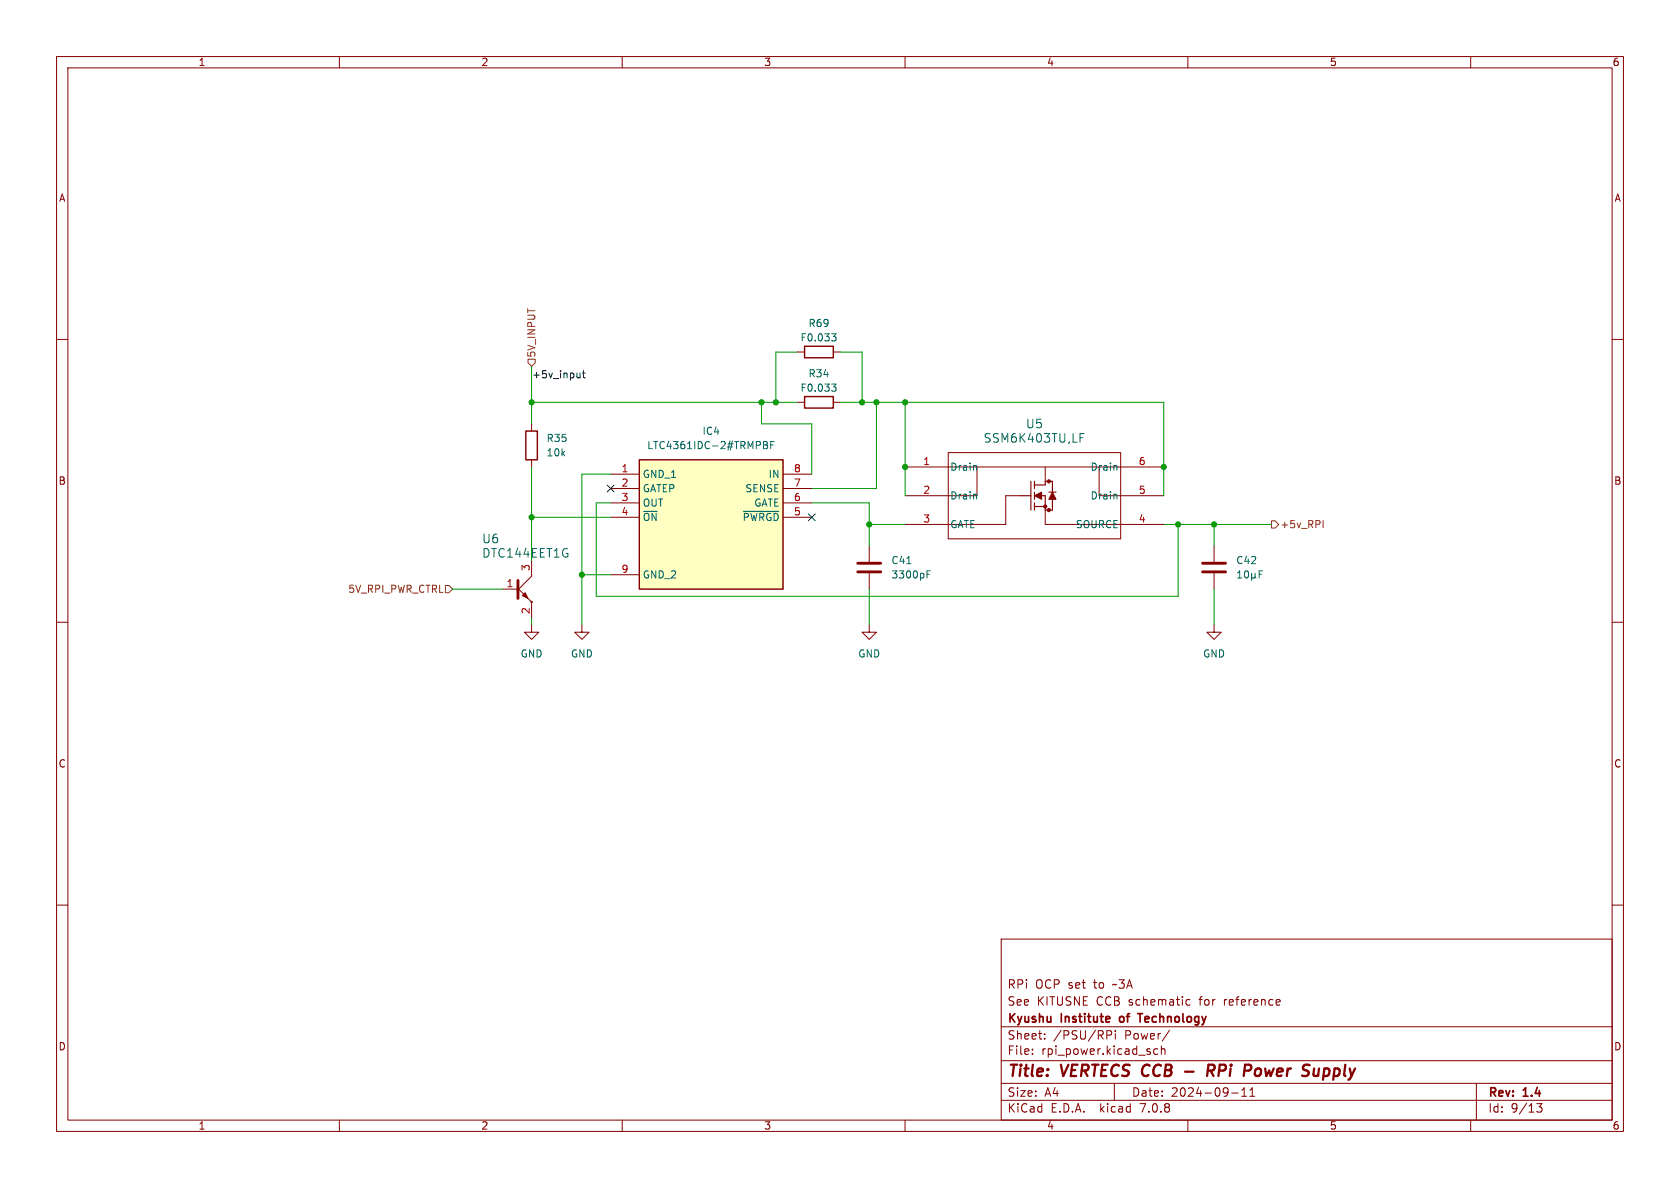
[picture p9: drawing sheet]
<svg xmlns="http://www.w3.org/2000/svg" width="297mm" height="210mm" viewBox="0 0 297 210" stroke-linecap="round" stroke-linejoin="round" font-family="sans-serif">
<g fill="none" stroke="#840000" stroke-width=".18">
<path d="M10 10h277v190h-277zM12 12h273v186h-273zM60 10v2M110 10v2M160 10v2M210 10v2M260 10v2M10 60h2M285 60h2M94 74.9v1.3M141 71.1h1.2M141 62.2h1.2"/>
<path d="M147.3 71.1h1.3M147.3 62.2h1.3M94 81.3v1.3M94 99.1v2.8l-2.6 2.5M107.9 83.8h5.1M107.9 86.4h5.1M107.9 88.9h5.1M107.9 91.4h5.1M138.4 83.8h5.1M138.4 86.4h5.1M138.4 88.9h5.1M138.4 91.4h5.1"/>
<path d="M153.7 96.5v2.8M160 82.6h45.7M167.6 80h30.5v15.3h-30.5zM172.7 82.6v5h-12.7M180.3 87.6h-2.5v5.1h-17.8M184.8 90.2v2.5h20.9M184.8 82.6v2.5M194.3 82.6v5h11.4M214.6 96.5v2.8M10 110h2M88.9 104.1h2.5M91.4 103.9l2.6 2.5"/>
<path d="M94 110.5v1.3h1.2l-1.2 1.2-1.3-1.2h1.3M94 106.7v2.5M102.9 110.5v1.3h1.2l-1.2 1.2-1.3-1.2h1.3M107.9 101.6h5.1M153.7 110.5v1.3h1.2l-1.2 1.2-1.3-1.2h1.3M153.7 101.3v2.8M214.6 110.5v1.3h1.3l-1.3 1.2-1.2-1.2h1.2M214.6 101.3v2.8M285 110h2M10 160h2M285 160h2M177 166h108v32h-108z"/>
<path d="M209.7 177.6l.3 .1 .4-.1M210.4 176.8l-.4-.1-.3 .1M226.2 176.8l.1 .3-.7 .1M60 198v2M110 198v2M160 198v2M177 194.5h108M177 191.5h108M177 187.5h108M177 181.5h108M182.5 186.3v.1M182.5 185.5v.1"/>
<path d="M184.7 183.6v.1M184.7 182.8v.1M195.7 183l.7-.1 .1-.2v-.4l-.3-.1h-.5v1.5M197 191.5v3M197.2 182.2v.1M197.2 182.7v1M204.7 185.5l-.5-.1-.2 .3v.4l.1 .2h.6M205.3 185.5l.2-.1 .4 .1 .1 .9M205.3 184.9v1.5M206.7 182.1l-1.2 2M210 198v2M217.7 193.2h1.2"/>
<path d="M219.5 193.8h.9M219.5 192.7l.5-.4v1.5M221 193.8h.8M221 192.7l.4-.4v1.5M260 198v2M261 191.5v6.5M271.7 195.1h.9l-.5 .6 .4 .1v.7l-.2 .1-.6-.1"/>
<circle cx="94" cy="106.4" r=".13"/>
</g>
<path d="M209.5 189.4h1.5M213.5 189.3h.8a.55 .55 0 0 0 .4-.5 .55 .55 0 0 0-.3-.6h-.8l-.2 2M214 189.3l.5 .9M222.6 188.9a.62 .62 0 0 0-.7 .4v.7l.3 .2h.2M233 190l-.3 .2M233.2 188.9l-.2 1.3" fill="none" stroke="#840000" stroke-width=".4"/>
<path d="M198 179.8v.7M201.1 179.2h.9M201.6 179.2v1.5" fill="none" stroke="#840000" stroke-width=".3"/>
<path d="M180.3 87.6h1.9M182.2 85.1v5.1M182.9 85.1v1.3M182.9 87v1.3M182.9 88.9v1.3M182.9 89.5h1.9M182.9 85.7h1.9v-.6h1.3v1.9M184.1 87.6h.7v2.6h1.3v-1.9M185.4 87h1.3" fill="none" stroke="#840000" stroke-width=".2"/>
<g fill="#840000" stroke="#840000" stroke-width=".18">
<path d="M182.9 87.6l1.2-.6v1.3z"/>
<path d="M186.1 87l.6 1.3h-1.3z"/>
<path d="M92.3 105.3l.5-.5 .5 1z"/>
<circle cx="184.8" cy="89.5" r=".28"/>
<circle cx="185.4" cy="90.2" r=".28"/>
<circle cx="185.4" cy="85.1" r=".28"/>
</g>
<g fill="none" stroke="#006464" stroke-width=".18">
<path d="M147 59h.8l-.4 .5 .3 .1 .1 .4-.2 .3h-.4M135 78l.6 .2v.2l-.2 .3M135 78.7h.4M135.4 78.7l.3 .2-.1 .3-.6 .1M136.3 78.7h.4M136.9 78h-.6v1.3M147 67.9h.8l-.4 .5 .3 .1 .1 .4-.2 .3h-.4M190.9 77.4h.5M190.9 76.6h.8M131.4 90.4h6.3M160.3 99.6h.7M172.6 82.3l.1 .8"/>
<path d="M172.6 87.4l.1 .8M197.4 87.4l.1 .8M197.4 82.3l.1 .8M163.9 101.5h.4M163.9 100.9h.6M218.8 102.2h.7M218.8 101.3l.4-.4v1.3M220.1 101l.2-.1a.68 .68 0 0 1 .4 .6 .68 .68 0 0 1-.4 .7l-.2-.1-.1-.4zM221.3 102l.2 .2h.2l.2-.2M221.3 101.3v1.3M221.9 102l.2 .2M221.9 101.3v.7"/>
<path d="M222.6 101.5h.4M223.2 100.9h-.6v1.3"/>
</g>
<path d="M151.6 99.6h4.1M212.6 99.6h4.1M151.6 101.1h4.1M212.6 101.1h4.1" fill="none" stroke="#840000" stroke-width=".51"/>
<path d="M113 81.3h25.4v22.8h-25.4z" fill="#ffffc2" stroke="#ffffc2" stroke-width=".18"/>
<path d="M93 76.2h2v5.1h-2zM142.2 70.1h5.1v2h-5.1zM142.2 61.2h5.1v2h-5.1zM113 81.3h25.4v22.8h-25.4z" fill="none" stroke="#840000" stroke-width=".25"/>
<path d="M91.6 102.6v3.2z" fill="#840000" stroke="#840000" stroke-width=".51"/>
<path d="M93.3 63.5h1.3v.6l-.6 .7-.7-.7zM224.8 92.1h.6l.7 .6-.7 .6h-.6zM233.9 92v1.3M78.7 103.5h.7l.6 .6-.6 .7h-.7z" fill="none" stroke="#725600" stroke-width=".18"/>
<path d="M102.5 66v.8M102.5 66.7l-.3 .1M103 66h.5M103.2 65.5v1.1l.3 .2" fill="none" stroke="#0f0f0f" stroke-width=".18"/>
<g fill="none" stroke="#009600" stroke-width=".18">
<path d="M94 64.8v10.1M94 71.1h47M134.6 71.1v3.8h8.9v8.9M141 62.2h-3.8v8.9M148.6 71.1h57.1v16.5M148.6 62.2h3.8v8.9M154.9 71.1v15.3h-11.4M160 71.1v16.5M94 82.6v16.5M94 91.4h13.9M107.9 88.9h-2.5v16.5h102.9v-12.7M107.9 83.8h-5v26.7"/>
<path d="M143.5 88.9h10.2v7.6M153.7 92.7h6.3M205.7 92.7h19.1M214.6 92.7v3.8M80 104.1h8.9M94 109.2v1.3M102.9 101.6h5M153.7 104.1v6.4M214.6 104.1v6.4"/>
</g>
<path d="M107.3 85.8l1.3 1.2M108.6 85.8l-1.3 1.2M142.9 90.8l1.2 1.2M144.1 90.8l-1.2 1.2" fill="none" stroke="#000084" stroke-width=".18"/>
<g fill="#009600" stroke="#009600" stroke-width=".18">
<circle cx="160" cy="71.1" r=".46"/>
<circle cx="160" cy="82.6" r=".46"/>
<circle cx="208.3" cy="92.7" r=".46"/>
<circle cx="214.6" cy="92.7" r=".46"/>
<circle cx="154.9" cy="71.1" r=".46"/>
<circle cx="152.4" cy="71.1" r=".46"/>
<circle cx="205.7" cy="82.6" r=".46"/>
<circle cx="94" cy="91.4" r=".46"/>
<circle cx="137.2" cy="71.1" r=".46"/>
<circle cx="134.6" cy="71.1" r=".46"/>
<circle cx="102.9" cy="101.6" r=".46"/>
<circle cx="153.7" cy="92.7" r=".46"/>
<circle cx="94" cy="71.1" r=".46"/>
</g>
<g font-size="2.8" fill="#840000">
<text x="178" y="190.9">Title:</text>
<text x="187.7" y="190.9">VERTECS CCB</text>
<text x="215.9" y="190.9">RPi</text>
<text x="223.1" y="190.9">Power</text>
<text x="234.3" y="190.9">Supply</text>
</g>
<g font-size="2.1" fill="#006464">
<text x="181.3" y="75.9">U5</text>
<text x="173.8" y="78.5">SSM6K403TU,LF</text>
<text x="85.1" y="96.2">U6</text>
<text x="85.1" y="98.8">DTC144EET1G</text>
</g>
<g font-size="2.1" fill="#840000">
<text x="178" y="178">See</text>
<text x="178" y="175">RPi</text>
<text x="183" y="175">OCP set</text>
<text x="183.3" y="178">KITUSNE</text>
<text x="193.5" y="175">to</text>
<text x="193.9" y="178">CCB schematic</text>
<text x="197.1" y="175">~3A</text>
<text x="212.3" y="178">for</text>
<text x="216.8" y="178">reference</text>
<text x="178" y="184">Sheet:</text>
<text x="178" y="181.2">Kyushu</text>
<text x="186.2" y="184">/PSU/RPi</text>
<text x="187.7" y="181.2">Institute</text>
<text x="198.6" y="181.2">of</text>
<text x="198.9" y="184">Power/</text>
<text x="202.6" y="181.2">Technology</text>
<text x="178" y="186.7">File:</text>
<text x="184.1" y="186.7">rpi_power.kicad_sch</text>
<text x="178" y="196.9">KiCad</text>
<text x="178" y="194.1">Size:</text>
<text x="184.7" y="194.1">A4</text>
<text x="185.7" y="196.9">E.D.A.</text>
<text x="194.6" y="196.9">kicad</text>
<text x="200" y="194.1">Date:</text>
<text x="201.8" y="196.9">7.0.8</text>
<text x="207" y="194.1">2024-09-11</text>
<text x="263" y="194.3">Rev:</text>
<text x="263" y="196.9">Id:</text>
<text x="267.1" y="196.9">9/13</text>
<text x="269.4" y="194.3">1.4</text>
</g>
<g font-size="1.8" fill="#840000">
<text x="35" y="11.9">1</text>
<text x="85" y="11.9">2</text>
<text x="135" y="11.9">3</text>
<text x="185" y="11.9">4</text>
<text x="235" y="11.9">5</text>
<text x="285" y="11.9">6</text>
<text x="10.3" y="35.9">A</text>
<text x="285.3" y="35.9">A</text>
<text x="10.3" y="85.9">B</text>
<text x="285.3" y="85.9">B</text>
<text x="10.3" y="135.9">C</text>
<text x="285.3" y="135.9">C</text>
<text x="10.3" y="185.9">D</text>
<text x="285.3" y="185.9">D</text>
<text x="35" y="199.9">1</text>
<text x="85" y="199.9">2</text>
<text x="135" y="199.9">3</text>
<text x="185" y="199.9">4</text>
<text x="235" y="199.9">5</text>
<text x="285" y="199.9">6</text>
</g>
<g font-size="1.8" fill="#006464">
<text x="142.8" y="58">R69</text>
<text x="141.4" y="60.6">F0.033</text>
<text x="141.4" y="69.4">F0.033</text>
<text x="142.8" y="66.9">R34</text>
<text x="124.1" y="77.1">IC4</text>
<text x="96.5" y="80.9">10k</text>
<text x="96.5" y="78.3">R35</text>
<text x="114.3" y="79.6">LTC4361IDC-2#TRMPBF</text>
<text x="167.9" y="83.4">Drain</text>
<text x="192.7" y="83.4">Drain</text>
<text x="113.5" y="84.7">GND_1</text>
<text x="113.5" y="87.2">GATEP</text>
<text x="113.5" y="89.8">OUT</text>
<text x="131.7" y="87.2">SENSE</text>
<text x="133.2" y="89.8">GATE</text>
<text x="135.8" y="84.7">IN</text>
<text x="167.9" y="88.5">Drain</text>
<text x="192.7" y="88.5">Drain</text>
<text x="113.5" y="92.3">~{ON}</text>
<text x="131.2" y="92.3">~{PWRGD}</text>
<text x="167.9" y="93.6">GATE</text>
<text x="190.1" y="93.6">SOURCE</text>
<text x="157.5" y="99.9">C41</text>
<text x="218.4" y="99.9">C42</text>
<text x="113.5" y="102.5">GND_2</text>
<text x="157.5" y="102.5">3300pF</text>
<text x="91.9" y="116.4">GND</text>
<text x="100.8" y="116.4">GND</text>
<text x="151.6" y="116.4">GND</text>
<text x="212.6" y="116.4">GND</text>
</g>
<g font-size="1.8" fill="#725600">
<text x="94.8" y="63.3" transform="rotate(-90 94.8 63.3)">5V_INPUT</text>
<text x="226.3" y="93.6">+5v_RPI</text>
<text x="61.5" y="105">5V_RPI_PWR_CTRL</text>
</g>
<text font-size="1.8" fill="#0f0f0f" x="94" y="67">+5v_input</text>
<g font-size="1.8" fill="#a90000">
<text x="109.8" y="83.6">1</text>
<text x="140.3" y="83.6">8</text>
<text x="163.1" y="82.3">1</text>
<text x="201.2" y="82.3">6</text>
<text x="109.8" y="86.1">2</text>
<text x="109.8" y="88.6">3</text>
<text x="140.3" y="88.6">6</text>
<text x="140.3" y="86.1">7</text>
<text x="163.1" y="87.4">2</text>
<text x="201.2" y="87.4">5</text>
<text x="109.8" y="91.2">4</text>
<text x="140.3" y="91.2">5</text>
<text x="163.1" y="92.5">3</text>
<text x="201.2" y="92.5">4</text>
<text x="93.7" y="101" transform="rotate(-90 93.7 101)">3</text>
<text x="109.8" y="101.3">9</text>
<text x="89.5" y="103.9">1</text>
<text x="93.7" y="108.7" transform="rotate(-90 93.7 108.7)">2</text>
</g>
</svg>
